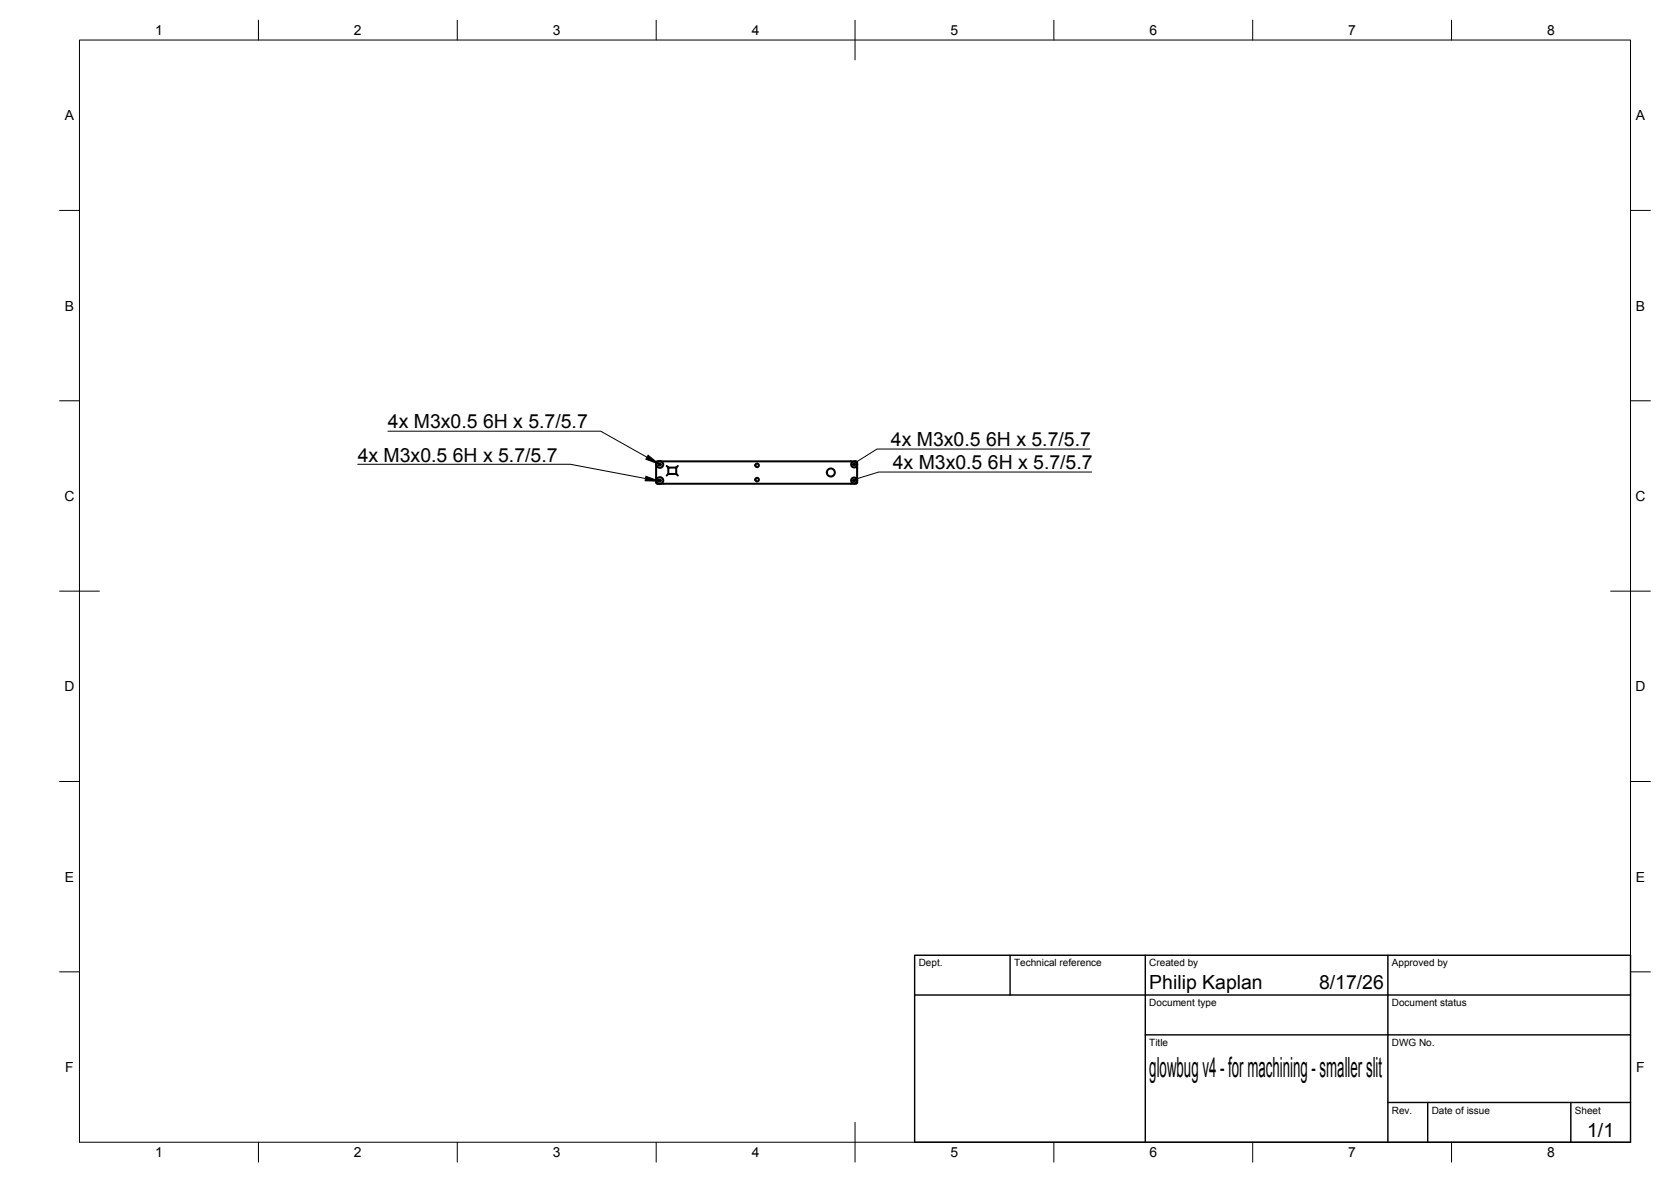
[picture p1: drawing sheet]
<svg xmlns="http://www.w3.org/2000/svg" width="420mm" height="297mm" viewBox="0 0 420 297" stroke-linecap="round" stroke-linejoin="round" font-family="sans-serif">
<!-- layer: Visible -->
<g fill="none" stroke="#000" stroke-width=".51">
<path d="M165.8 115.9a.84 .84 0 0 0-.6 1.3 .84 .84 0 0 0 1.4 0 .84 .84 0 0 0-.5-1.3M165.8 115.9h-.1a.64 .64 0 0 0-.7 .2 .64 .64 0 0 0 0 .8v3.7a.65 .65 0 0 0 0 .8 .65 .65 0 0 0 .8 .2M165.8 115.9h.3M166.1 115.9h48.1a.93 .93 0 0 1 1.3 .4v4.3a.73 .73 0 0 1-.1 .8 .73 .73 0 0 1-.9 .2h-48.4M167.6 117.1l.4 .4M168 117.5h2v1.6h-2zM168 119.1l-.4 .4M170 119.1l.4 .4M170.4 117.1l-.4 .4M165.8 121.6a.84 .84 0 0 1-.6-1.3 .84 .84 0 0 1 1.4 0 .84 .84 0 0 1-.5 1.3M165.8 121.6h.3"/>
<circle cx="165.9" cy="116.7" r=".24"/>
<circle cx="190.4" cy="116.9" r=".46"/>
<circle cx="208.9" cy="118.7" r="1.01"/>
<circle cx="214.8" cy="116.7" r=".75"/>
<circle cx="214.8" cy="116.7" r=".24"/>
<circle cx="165.9" cy="120.8" r=".24"/>
<circle cx="190.4" cy="120.5" r=".46"/>
<circle cx="214.8" cy="120.8" r=".75"/>
<circle cx="214.8" cy="120.8" r=".24"/>
</g>
<!-- layer: BORDER -->
<g fill="none" stroke="#000" stroke-width=".25">
<path d="M20 10.1h390v276.9h-390zM65 5.1v5M115 5.1v5M165 5.1v5M215 5.1v10M265 5.1v5M315 5.1v5M365 5.1v5M15 52.9h5M410 52.9h5M15 100.7h5M410 100.7h5"/>
<path d="M15 148.6h10M405 148.6h10M15 196.4h5M410 196.4h5M15 244.2h5M410 244.2h5M65 287v5M115 287v5M165 287v5M215 282.1v9.9M265 287v5M315 287v5"/>
<path d="M365 287v5"/>
</g>
<!-- layer: TITLEBLOCK -->
<path d="M230 240.1h180v46.9h-180zM230 250h180M254 240.1v9.9M288 240.1v46.9M349 240.1v46.9M288 260.1h122M349 277.1h61M359 277.1v9.9M395 277.1v9.9" fill="none" stroke="#000" stroke-width=".36"/>
<!-- layer: Hole Notes -->
<path d="M89.9 116.7h53.5l18.9 3.6M97.5 108.4h53.5l11.7 6.5M274 112.8h-53.5l-5.8 3.7M274.5 118.6h-53.5l-6.2 1.9" fill="none" stroke="#000" stroke-width=".25"/>
<path d="M162.4 119.7l3.3 1.2-3.5-.1zM163 114.4l2.7 2.2-3.3-1.2z" fill="#000" stroke="#000" stroke-width=".25"/>
<text font-size="7" x="289" y="270.6">glowbug v4 - for machining - smaller slit</text>
<g font-size="4.9">
<text x="97.5" y="107.7">4x M3x0.5</text>
<text x="121.5" y="107.7">6H x 5.7/5.7</text>
<text x="224" y="112.1">4x M3x0.5</text>
<text x="247.9" y="112.1">6H x 5.7/5.7</text>
<text x="89.9" y="116">4x M3x0.5</text>
<text x="113.9" y="116">6H x 5.7/5.7</text>
<text x="224.5" y="117.9">4x M3x0.5</text>
<text x="248.4" y="117.9">6H x 5.7/5.7</text>
<text x="289" y="248.5">Philip Kaplan</text>
<text x="331.7" y="248.5">8/17/26</text>
<text x="399.1" y="285.7">1/1</text>
</g>
<g font-size="3.5">
<text x="39" y="8.8">1</text>
<text x="89" y="8.8">2</text>
<text x="139" y="8.8">3</text>
<text x="189" y="8.8">4</text>
<text x="239" y="8.8">5</text>
<text x="289" y="8.8">6</text>
<text x="339" y="8.8">7</text>
<text x="389" y="8.8">8</text>
<text x="16.3" y="30.2">A</text>
<text x="411.3" y="30.2">A</text>
<text x="16.3" y="78">B</text>
<text x="411.3" y="78">B</text>
<text x="16.2" y="125.9">C</text>
<text x="411.2" y="125.9">C</text>
<text x="16.2" y="173.7">D</text>
<text x="411.2" y="173.7">D</text>
<text x="16.3" y="221.6">E</text>
<text x="411.3" y="221.6">E</text>
<text x="16.4" y="269.4">F</text>
<text x="411.4" y="269.4">F</text>
<text x="39" y="290.8">1</text>
<text x="89" y="290.8">2</text>
<text x="139" y="290.8">3</text>
<text x="189" y="290.8">4</text>
<text x="239" y="290.8">5</text>
<text x="289" y="290.8">6</text>
<text x="339" y="290.8">7</text>
<text x="389" y="290.8">8</text>
</g>
<g font-size="2.5">
<text x="231" y="242.9">Dept.</text>
<text x="255" y="242.9">Technical reference</text>
<text x="289" y="242.9">Created by</text>
<text x="350" y="242.9">Approved by</text>
<text x="289" y="252.8">Document type</text>
<text x="350" y="252.8">Document status</text>
<text x="289" y="262.9">Title</text>
<text x="350" y="262.9">DWG No.</text>
<text x="350" y="279.9">Rev.</text>
<text x="360" y="279.9">Date of issue</text>
<text x="396" y="279.9">Sheet</text>
</g>
</svg>
